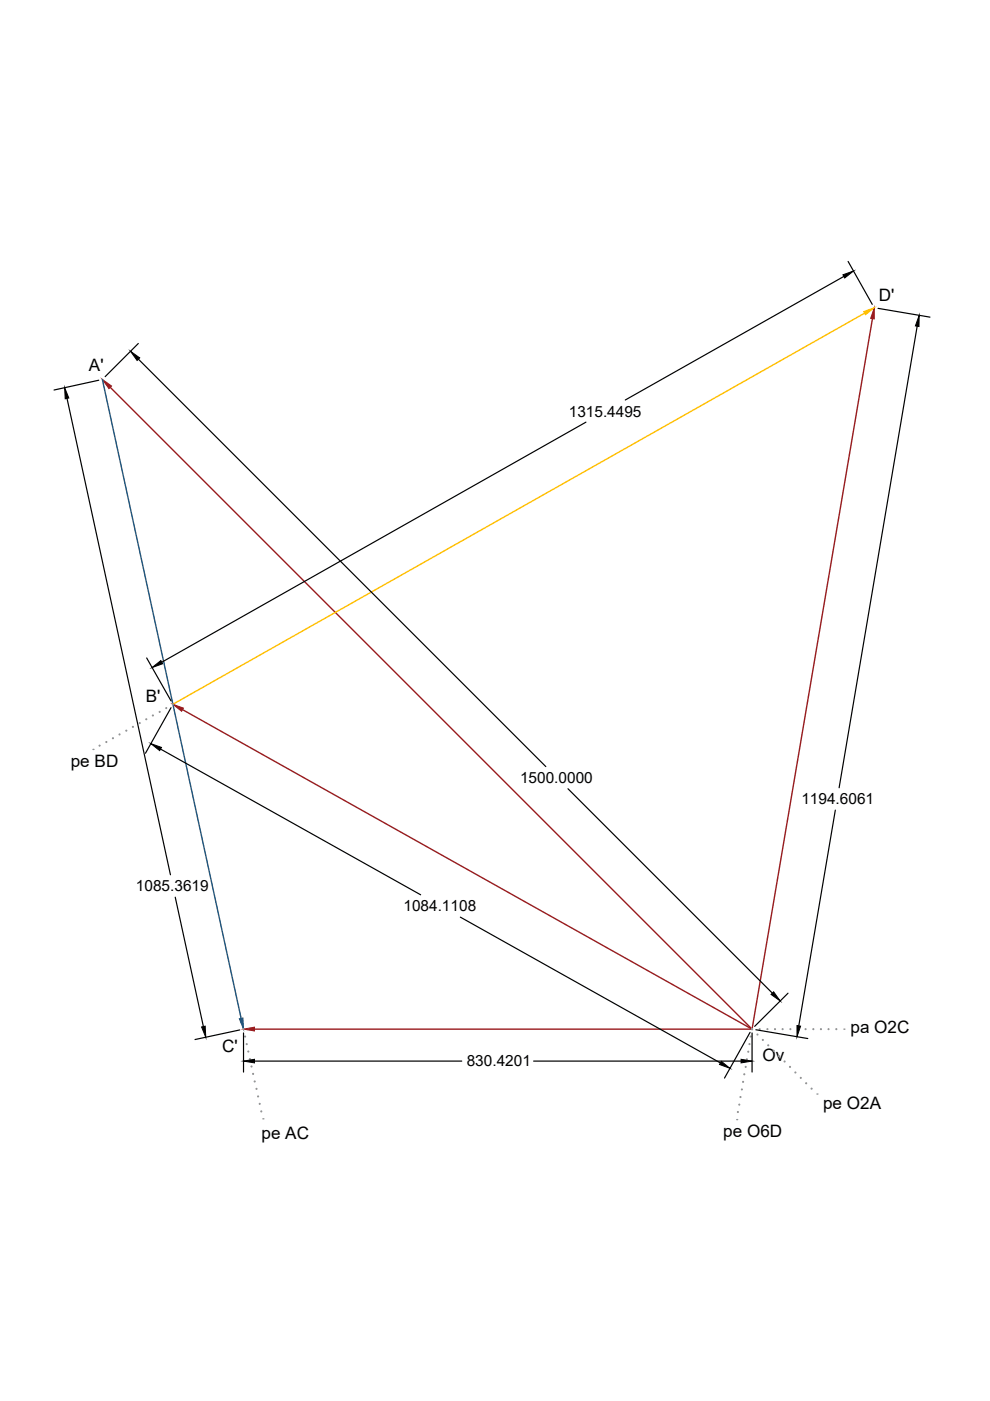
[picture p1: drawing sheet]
<svg xmlns="http://www.w3.org/2000/svg" width="210mm" height="297mm" viewBox="0 0 210 297" stroke-linecap="round" stroke-linejoin="round" font-family="sans-serif">
<!-- layer: 0 -->
<path d="M185 67.5l-25.5 150.7M23.4 82.1l136.1 136.1M38.7 150.5l120.8 67.7M54 218.2h105.5" fill="none" stroke="#991b1e" stroke-width=".3"/>
<g fill="#991b1e" stroke="#991b1e" stroke-width=".21">
<path d="M51.6 218.2l2.4-.4v.8z"/>
<path d="M36.6 149.3l2.3 .8-.4 .7z"/>
<path d="M21.7 80.4l2 1.4-.6 .6z"/>
<path d="M185.4 65.2v2.4l-.8-.1z"/>
</g>
<path d="M21.7 80.4l29.4 135.5" fill="none" stroke="#105689" stroke-width=".3"/>
<path d="M50.7 216l.8-.2 .1 2.4z" fill="#105689" stroke="#105689" stroke-width=".21"/>
<path d="M183.3 66.4l-146.7 82.9" fill="none" stroke="#ffbf00" stroke-width=".3"/>
<path d="M183.1 66.1l2.3-.9-1.9 1.5z" fill="#ffbf00" stroke="#ffbf00" stroke-width=".21"/>
<g fill="#939598" stroke="#939598" stroke-width=".21">
<circle cx="159.5" cy="218.2" r=".12"/>
<circle cx="159.2" cy="219.8" r=".12"/>
<circle cx="158.9" cy="221.4" r=".12"/>
<circle cx="158.7" cy="223" r=".12"/>
<circle cx="158.4" cy="224.6" r=".12"/>
<circle cx="158.1" cy="226.2" r=".12"/>
<circle cx="157.8" cy="227.8" r=".12"/>
<circle cx="157.6" cy="229.4" r=".12"/>
<circle cx="157.3" cy="231" r=".12"/>
<circle cx="157" cy="232.6" r=".12"/>
<circle cx="156.7" cy="234.2" r=".12"/>
<circle cx="156.5" cy="235.8" r=".12"/>
<circle cx="161.1" cy="218.2" r=".12"/>
<circle cx="162.7" cy="218.2" r=".12"/>
<circle cx="164.3" cy="218.2" r=".12"/>
<circle cx="165.9" cy="218.2" r=".12"/>
<circle cx="167.6" cy="218.2" r=".12"/>
<circle cx="169.2" cy="218.2" r=".12"/>
<circle cx="170.8" cy="218.2" r=".12"/>
<circle cx="172.5" cy="218.2" r=".12"/>
<circle cx="174.1" cy="218.2" r=".12"/>
<circle cx="175.7" cy="218.2" r=".12"/>
<circle cx="177.3" cy="218.2" r=".12"/>
<circle cx="36.6" cy="149.3" r=".12"/>
<circle cx="35.3" cy="150.1" r=".12"/>
<circle cx="33.9" cy="150.9" r=".12"/>
<circle cx="32.4" cy="151.7" r=".12"/>
<circle cx="31" cy="152.5" r=".12"/>
<circle cx="29.6" cy="153.3" r=".12"/>
<circle cx="28.2" cy="154.1" r=".12"/>
<circle cx="26.8" cy="154.9" r=".12"/>
<circle cx="25.3" cy="155.7" r=".12"/>
<circle cx="23.9" cy="156.5" r=".12"/>
<circle cx="22.6" cy="157.3" r=".12"/>
<circle cx="21.1" cy="158.1" r=".12"/>
<circle cx="51.6" cy="218.2" r=".12"/>
<circle cx="52" cy="219.8" r=".12"/>
<circle cx="52.3" cy="221.4" r=".12"/>
<circle cx="52.7" cy="222.9" r=".12"/>
<circle cx="53" cy="224.5" r=".12"/>
<circle cx="53.3" cy="226.1" r=".12"/>
<circle cx="53.7" cy="227.7" r=".12"/>
<circle cx="54" cy="229.3" r=".12"/>
<circle cx="54.4" cy="230.9" r=".12"/>
<circle cx="54.7" cy="232.5" r=".12"/>
<circle cx="55.1" cy="234" r=".12"/>
<circle cx="55.4" cy="235.6" r=".12"/>
<circle cx="160.6" cy="219.3" r=".12"/>
<circle cx="161.7" cy="220.5" r=".12"/>
<circle cx="162.9" cy="221.6" r=".12"/>
<circle cx="164" cy="222.8" r=".12"/>
<circle cx="165.2" cy="223.9" r=".12"/>
<circle cx="166.4" cy="225.1" r=".12"/>
<circle cx="167.5" cy="226.2" r=".12"/>
<circle cx="168.6" cy="227.4" r=".12"/>
<circle cx="169.8" cy="228.5" r=".12"/>
<circle cx="170.9" cy="229.7" r=".12"/>
<circle cx="172.1" cy="230.8" r=".12"/>
</g>
<path d="M19.7 158.9h.1M178.9 218.2h.1M55.7 237.2h.1M156.2 237.4h.1M173.2 232h.1" fill="none" stroke="#939598" stroke-width=".3"/>
<g fill="none" stroke="#000" stroke-width=".25">
<path d="M178.9 58.6l-46.3 26.2M179.8 55.4l5.1 9.1M29.3 72.8l-7 7.1M29.3 76.1l86.4 86.4M186.2 65.4l11 1.8M194.5 69.1l-16.6 97.9M14.2 84.5l21.9 101M20.9 80.6l-9.4 2.1M124.2 89.5l-89.9 50.9M31.1 139.5l5.2 9.1M34 158.8l55.2 30.9M36.3 150l-5.5 9.7"/>
<path d="M120.4 167.2l43.4 43.4M177.1 171.8l-7.7 45.7M37.2 190.2l5.9 27.4M97.6 194.5l55.1 30.9M50.8 218.4l-9.5 2M51.6 219v8.3M159 218.9l-5.4 9.7M159.5 219v8.3M160.3 218.3l11 1.9M167.1 210.6l-7.1 7M54 225h43.9M113.1 225h44"/>
</g>
<path d="M178.7 58.3l2.3-.8-1.9 1.4zM27.7 74.5l1.9 1.4-.5 .5zM194.9 66.9l-.1 2.3-.7-.1zM13.7 82.2l.9 2.2-.8 .2zM32.2 141.5l1.9-1.4 .4 .6zM32 157.7l2.2 .8-.3 .6zM42.7 217.7l.8-.1 .1 2.3zM163.5 210.8l.5-.5 1.4 1.9zM169 217.4l.7 .2-.7 2.2zM51.6 225l2.4-.4v.8zM152.9 225l1.9 1.5-2.2-.8zM157.1 224.6l2.4 .4-2.4 .4z" fill="#000" stroke="#000" stroke-width=".21"/>
<g font-size="3.6">
<text x="186.3" y="63.9">D'</text>
<text x="18.9" y="78.8">A'</text>
<text x="30.9" y="148.8">B'</text>
<text x="15" y="162.5">pe BD</text>
<text x="180.3" y="219">pa O2C</text>
<text x="47.1" y="222.9">C'</text>
<text x="161.7" y="224.9">Ov</text>
<text x="174.5" y="235.2">pe O2A</text>
<text x="55.4" y="241.6">pe AC</text>
<text x="153.4" y="241.1">pe O6D</text>
</g>
<g font-size="3.3">
<text x="120.6" y="88.3">1315.4495</text>
<text x="110.3" y="166">1500.0000</text>
<text x="169.9" y="170.5">1194.6061</text>
<text x="28.8" y="189">1085.3619</text>
<text x="85.5" y="193.2">1084.1108</text>
<text x="99" y="226.1">830.4201</text>
</g>
</svg>
